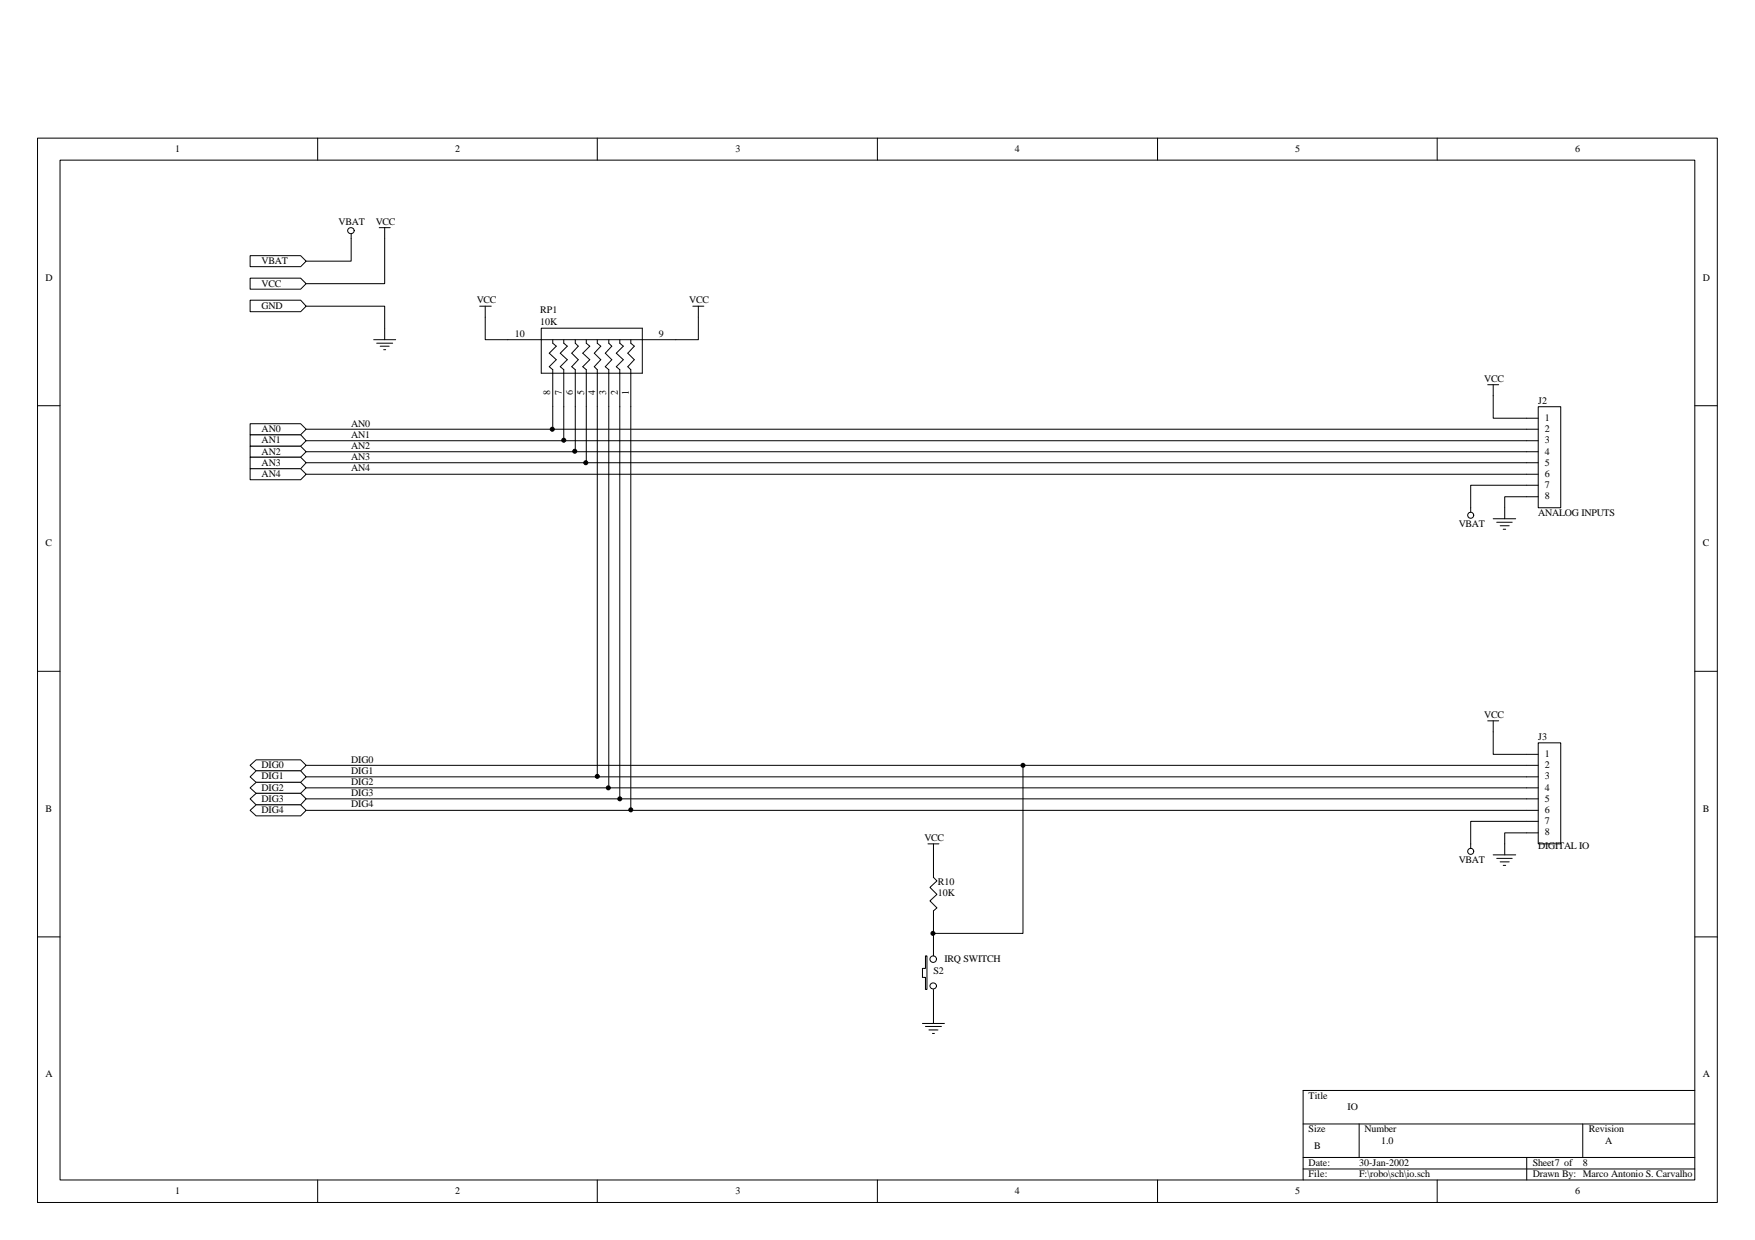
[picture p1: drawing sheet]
<svg xmlns="http://www.w3.org/2000/svg" width="297mm" height="210mm" viewBox="0 0 297 210" stroke-linecap="round" stroke-linejoin="round" font-family="sans-serif">
<g fill="none" stroke="#000" stroke-width=".17">
<path d="M6.3 23.4h284.4v180.2h-284.4zM10.2 27.1h276.7v172.6h-276.7zM53.8 23.4v3.7M101.1 23.4v3.7M148.5 23.4v3.7M195.9 23.4v3.7M243.2 23.4v3.7M6.3 68.7h3.9M286.9 68.7h3.8M6.3 113.6h3.9M286.9 113.6h3.8M6.3 158.6h3.9"/>
<path d="M286.9 158.6h3.8M53.8 199.7v3.9M101.1 199.7v3.9M148.5 199.7v3.9M195.9 199.7v3.9M220.6 190.3h66.3M220.6 195.9h66.3M220.6 197.9h66.3M230 190.3v5.6M243.2 199.7v3.9M258.4 195.9v3.8M267.9 190.3v5.6"/>
<path d="M286.9 184.6h-66.3v15.1"/>
</g>
<g fill="#fff" stroke="#000" stroke-width=".17">
<path d="M42.3 73.6h8.6l.9 1-.9 .9h-8.6z" fill-rule="evenodd"/>
<path d="M42.3 75.5h8.6l.9 1-.9 .9h-8.6z" fill-rule="evenodd"/>
<path d="M42.3 77.4h8.6l.9 .9-.9 1h-8.6z" fill-rule="evenodd"/>
<path d="M42.3 79.3h8.6l.9 1-.9 .9h-8.6z" fill-rule="evenodd"/>
<path d="M42.3 71.7h8.6l.9 1-.9 .9h-8.6z" fill-rule="evenodd"/>
<path d="M42.3 129.6l1-1h7.6l.9 1-.9 .9h-7.6z" fill-rule="evenodd"/>
<path d="M42.3 131.5l1-1h7.6l.9 1-.9 .9h-7.6z" fill-rule="evenodd"/>
<path d="M42.3 133.4l1-1h7.6l.9 1-.9 .9h-7.6z" fill-rule="evenodd"/>
<path d="M42.3 135.2l1-.9h7.6l.9 .9-.9 1h-7.6z" fill-rule="evenodd"/>
<path d="M42.3 137.2l1-1h7.6l.9 1-.9 .9h-7.6z" fill-rule="evenodd"/>
<path d="M42.3 43.3h8.6l.9 .9-.9 .9h-8.6z" fill-rule="evenodd"/>
<path d="M42.3 47.1h8.6l.9 .9-.9 1h-8.6z" fill-rule="evenodd"/>
<path d="M42.3 50.8h8.6l.9 1-.9 1h-8.6z" fill-rule="evenodd"/>
</g>
<g fill="none" stroke="#000" stroke-width=".17">
<path d="M59.4 39.6v4.6h-7.6M64.2 38.5h1.8M65.1 38.5v9.5h-13.3M51.8 51.8h13.3v5.7M63.2 57.5h3.8M63.8 58.1h2.7M64.3 58.6h1.6M64.9 59.2h.4M82.1 53.7v3.8h36.1v-3.8M91.6 55.6h17.1v7.6h-17.1zM93.6 57.5v.6l.5 .5-1.1 1.2 1.1 1.1-1.1 1.2 .6 .5v10.1M95.4 57.5v.6l.6 .5-1.2 1.2 1.2 1.1-1.2 1.2 .6 .5v12"/>
<path d="M97.4 57.5v.6l.5 .5-1.1 1.2 1.1 1.1-1.1 1.2 .6 .5v13.9M99.2 57.5v.6l.6 .5-1.2 1.2 1.2 1.1-1.2 1.2 .6 .5v15.7M101.1 57.5v.6l.6 .5-1.1 1.2 1.1 1.1-1.1 1.2 .5 .5v68.9M103 57.5v.6l.5 .5-1.1 1.2 1.1 1.1-1.1 1.2 .6 .5v70.8M104.9 57.5v.6l.6 .5-1.2 1.2 1.2 1.1-1.2 1.2 .6 .5v72.6M106.8 57.5v.6l.6 .5-1.1 1.2 1.1 1.1-1.1 1.2 .5 .5v74.6M51.8 74.6h206.6M51.8 76.5h206.6M51.8 78.3h206.6M51.8 72.7h206.6M51.8 80.3h206.6M51.8 129.6h206.6"/>
<path d="M51.8 131.5h206.6M51.8 133.4h206.6M51.8 135.2h206.6M51.8 137.2h206.6M158 159.9v1.9M156.1 173.2h3.8M156.6 173.8h2.7M157.2 174.3h1.5M157.8 174.9h.4M158 167.5v1.9M158 171.3v1.9"/>
<circle cx="59.4" cy="39" r=".53"/>
</g>
<path d="M156.6 161.8h.3v5.7h-.3v-2h-.5v-1.6h.5z" fill-rule="evenodd" fill="#fff" stroke="#000" stroke-width=".17"/>
<g fill="none" stroke="#000" stroke-width=".17">
<path d="M81.2 51.8h1.9M82.1 51.8v1.9M117.3 51.8h1.8M118.2 51.8v1.9M173.1 129.6v28.4h-15.1M157.1 142.8h1.8M158 142.8v5.7l.6 .6-1.2 1.1 1.2 1.2-1.2 1.1 1.2 1.2-.6 .5v5.7M158 169.4v1.9M158.5 162.3a.55 .55 0 0 0-.8-.4 .55 .55 0 0 0 0 .9 .55 .55 0 0 0 .8-.4"/>
<circle cx="158" cy="166.9" r=".53"/>
</g>
<g fill="#000" stroke="#000" stroke-width=".17">
<circle cx="93.5" cy="72.7" r=".34"/>
<circle cx="95.4" cy="74.5" r=".34"/>
<circle cx="97.3" cy="76.4" r=".34"/>
<circle cx="99.1" cy="78.3" r=".34"/>
<circle cx="101.1" cy="131.4" r=".34"/>
<circle cx="103" cy="133.4" r=".34"/>
<circle cx="104.9" cy="135.2" r=".34"/>
<circle cx="106.8" cy="137.1" r=".34"/>
<circle cx="173.1" cy="129.6" r=".34"/>
<circle cx="157.9" cy="158" r=".34"/>
</g>
<path d="M260.3 68.8h3.9v17.2h-3.9z" fill="#fff" stroke="#000" stroke-width=".17"/>
<path d="M258.4 70.8h1.9M258.4 72.7h1.9M258.4 74.6h1.9M258.4 76.5h1.9M258.4 78.3h1.9M258.4 80.3h1.9M258.4 82.1h1.9M258.4 84.1h1.9" fill="none" stroke="#000" stroke-width=".17"/>
<path d="M260.3 125.7h3.9v17.1h-3.9z" fill="#fff" stroke="#000" stroke-width=".17"/>
<g fill="none" stroke="#000" stroke-width=".17">
<path d="M251.8 65.1h1.9M252.7 65.1v5.7h5.7M252.7 87.8h3.8M253.3 88.4h2.6M253.9 89h1.5M254.4 89.6h.4M258.4 82.1h-9.5v4.6M258.4 84.1h-3.7v3.7M251.8 122h1.9M252.7 122v5.7h7.6M258.4 129.6h1.9M258.4 131.5h1.9"/>
<path d="M258.4 133.4h1.9M258.4 135.2h1.9M258.4 137.2h1.9M260.3 139h-11.4v4.6M252.7 144.7h3.8M253.3 145.3h2.6M253.9 145.9h1.5M254.4 146.5h.4M260.3 141h-5.6v3.7"/>
<circle cx="248.9" cy="87.2" r=".51"/>
<circle cx="248.9" cy="144.1" r=".51"/>
</g>
<g font-size="1.7">
<text x="29.6" y="25.8">1</text>
<text x="77" y="25.8">2</text>
<text x="124.5" y="25.8">3</text>
<text x="171.8" y="25.8">4</text>
<text x="219.2" y="25.8">5</text>
<text x="266.6" y="25.8">6</text>
<text x="57.3" y="38">VBAT</text>
<text x="63.6" y="38">VCC</text>
<text x="7.7" y="47.5">D</text>
<text x="44.3" y="44.7">VBAT</text>
<text x="288.2" y="47.5">D</text>
<text x="44.3" y="48.5">VCC</text>
<text x="44.3" y="52.3">GND</text>
<text x="80.7" y="51.3">VCC</text>
<text x="91.4" y="53">RP1</text>
<text x="116.7" y="51.3">VCC</text>
<text x="87.1" y="57">10</text>
<text x="91.4" y="55">10K</text>
<text x="111.5" y="57">9</text>
<text x="251.2" y="64.6">VCC</text>
<text x="93.1" y="66.8" transform="rotate(-90 93.1 66.8)">8</text>
<text x="95.1" y="66.8" transform="rotate(-90 95.1 66.8)">7</text>
<text x="96.9" y="66.8" transform="rotate(-90 96.9 66.8)">6</text>
<text x="98.9" y="66.8" transform="rotate(-90 98.9 66.8)">5</text>
<text x="100.8" y="66.8" transform="rotate(-90 100.8 66.8)">4</text>
<text x="102.6" y="66.8" transform="rotate(-90 102.6 66.8)">3</text>
<text x="104.6" y="66.8" transform="rotate(-90 104.6 66.8)">2</text>
<text x="106.4" y="66.8" transform="rotate(-90 106.4 66.8)">1</text>
<text x="260.3" y="68.4">J2</text>
<text x="261.5" y="71.3">1</text>
<text x="44.3" y="75">AN1</text>
<text x="44.3" y="77">AN2</text>
<text x="44.3" y="73.2">AN0</text>
<text x="59.4" y="74.1">AN1</text>
<text x="59.4" y="76">AN2</text>
<text x="59.4" y="77.9">AN3</text>
<text x="59.4" y="72.2">AN0</text>
<text x="261.5" y="73.2">2</text>
<text x="261.5" y="75">3</text>
<text x="261.5" y="77">4</text>
<text x="44.3" y="78.8">AN3</text>
<text x="44.3" y="80.8">AN4</text>
<text x="59.4" y="79.8">AN4</text>
<text x="261.5" y="78.8">5</text>
<text x="261.5" y="80.8">6</text>
<text x="261.5" y="82.6">7</text>
<text x="246.9" y="89.3">VBAT</text>
<text x="260.3" y="87.4">ANALOG INPUTS</text>
<text x="261.5" y="84.5">8</text>
<text x="7.7" y="92.5">C</text>
<text x="288.2" y="92.5">C</text>
<text x="251.2" y="121.5">VCC</text>
<text x="260.3" y="125.3">J3</text>
<text x="44.3" y="130.1">DIG0</text>
<text x="44.3" y="131.9">DIG1</text>
<text x="59.4" y="129.1">DIG0</text>
<text x="59.4" y="131">DIG1</text>
<text x="261.5" y="128.2">1</text>
<text x="261.5" y="130.1">2</text>
<text x="261.5" y="131.9">3</text>
<text x="7.7" y="137.4">B</text>
<text x="44.3" y="133.9">DIG2</text>
<text x="44.3" y="135.7">DIG3</text>
<text x="44.3" y="137.7">DIG4</text>
<text x="59.4" y="132.9">DIG2</text>
<text x="59.4" y="134.8">DIG3</text>
<text x="59.4" y="136.7">DIG4</text>
<text x="261.5" y="133.9">4</text>
<text x="261.5" y="135.7">5</text>
<text x="261.5" y="137.7">6</text>
<text x="288.2" y="137.4">B</text>
<text x="156.5" y="142.4">VCC</text>
<text x="260.3" y="143.7">DIGITAL IO</text>
<text x="261.5" y="139.5">7</text>
<text x="261.5" y="141.4">8</text>
<text x="158.7" y="149.8">R10</text>
<text x="246.9" y="146.1">VBAT</text>
<text x="158.7" y="151.7">10K</text>
<text x="158" y="164.9">S2</text>
<text x="159.9" y="162.9">IRQ SWITCH</text>
<text x="7.7" y="182.4">A</text>
<text x="288.2" y="182.4">A</text>
<text x="221.5" y="186">Title</text>
<text x="221.5" y="191.7">Size</text>
<text x="228.1" y="187.9">IO</text>
<text x="231" y="191.7">Number</text>
<text x="268.9" y="191.7">Revision</text>
<text x="221.5" y="197.4">Date:</text>
<text x="222.4" y="194.6">B</text>
<text x="230" y="197.4">30-Jan-2002</text>
<text x="233.8" y="193.6">1.0</text>
<text x="259.4" y="197.4">Sheet7 of</text>
<text x="267.9" y="197.4">8</text>
<text x="271.7" y="193.6">A</text>
<text x="29.6" y="202.1">1</text>
<text x="77" y="202.1">2</text>
<text x="124.5" y="202.1">3</text>
<text x="171.8" y="202.1">4</text>
<text x="219.2" y="202.1">5</text>
<text x="221.5" y="199.3">File:</text>
<text x="230" y="199.3">F:\robo\sch\io.sch</text>
<text x="259.4" y="199.3">Drawn By: Marco Antonio S. Carvalho</text>
<text x="266.6" y="202.1">6</text>
</g>
</svg>
